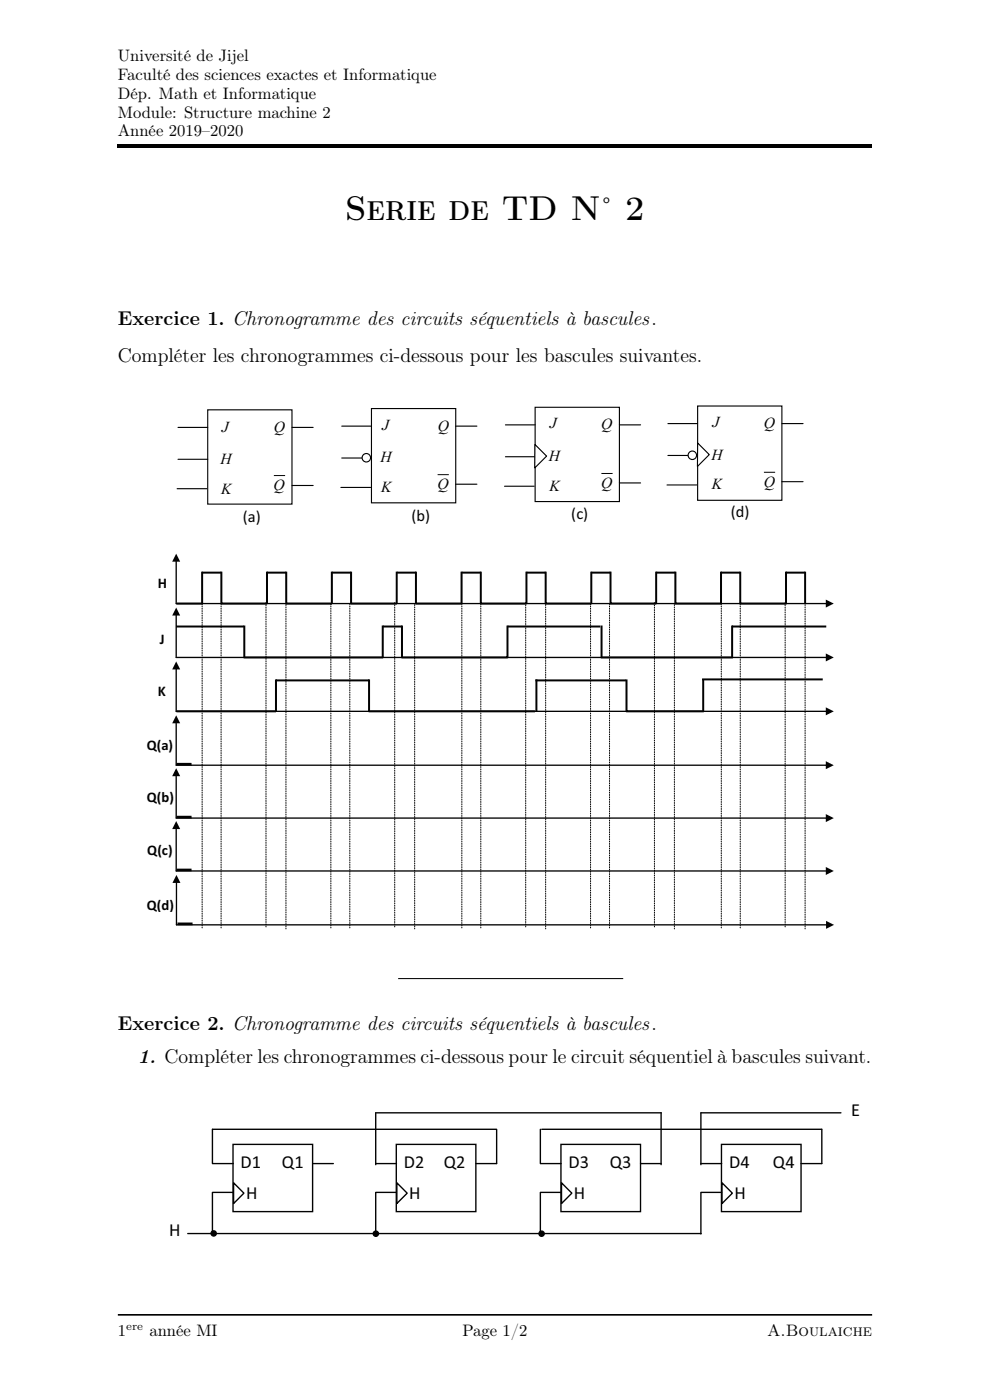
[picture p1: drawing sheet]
<svg xmlns="http://www.w3.org/2000/svg" width="210mm" height="297mm" viewBox="0 0 210 297" stroke-linecap="round" stroke-linejoin="round" font-family="sans-serif">
<path d="M25 30.6h160v.7h-160z" fill="#000"/>
<path d="M44.1 86.9h17.8v20h-17.8z" fill="#fff"/>
<path d="M37.8 90.7h6.3M37.8 97.4h6.3M44.1 86.9h17.8v20h-17.8zM61.9 90.7h4.5M37.6 103.7h6.3M61.9 103h4.5" fill="none" stroke="#010202" stroke-width=".24"/>
<path d="M58.2 100.9h2.2" fill="none" stroke="#010202" stroke-width=".21"/>
<path d="M78.8 86.7h17.9v20h-17.9z" fill="#fff"/>
<path d="M72.5 90.4h6.3M72.5 97.2h6.3M78.8 86.7h17.9v20h-17.9zM96.7 90.4h4.5M72.3 103.4h6.3M96.7 102.7h4.5" fill="none" stroke="#010202" stroke-width=".24"/>
<path d="M92.9 100.7h2.2" fill="none" stroke="#010202" stroke-width=".21"/>
<path d="M113.5 86.4h17.9v20h-17.9z" fill="#fff"/>
<path d="M107.2 90.1h6.3M107.2 96.9h6.3M113.5 86.4h17.9v20h-17.9zM131.4 90.1h4.5M107 103.1h6.3M131.4 102.5h4.5" fill="none" stroke="#010202" stroke-width=".24"/>
<path d="M127.7 100.4h2.1" fill="none" stroke="#010202" stroke-width=".21"/>
<path d="M148 86.1h17.9v20h-17.9z" fill="#fff"/>
<path d="M141.7 89.9h6.3M141.7 96.6h6.3M148 86.1h17.9v20h-17.9zM165.9 89.9h4.4M141.5 102.9h6.3M165.9 102.2h4.4" fill="none" stroke="#010202" stroke-width=".24"/>
<path d="M162.2 100.2h2.1" fill="none" stroke="#010202" stroke-width=".21"/>
<circle cx="77.7" cy="97.1" r=".9" fill="#fff"/>
<circle cx="77.7" cy="97.1" r=".9" fill="none" stroke="#010202" stroke-width=".24"/>
<circle cx="146.9" cy="96.6" r=".9" fill="#fff"/>
<circle cx="146.9" cy="96.6" r=".9" fill="none" stroke="#010202" stroke-width=".24"/>
<path d="M113.5 94.3l2.4 2.5-2.5 2.5z" fill="#fff"/>
<path d="M113.5 94.3l2.4 2.5-2.5 2.5z" fill="none" stroke="#010202" stroke-width=".24"/>
<path d="M148 94l2.5 2.4-2.6 2.6z" fill="#fff"/>
<path d="M148 94l2.5 2.4-2.6 2.6z" fill="none" stroke="#010202" stroke-width=".24"/>
<path d="M37.4 118.9v9.1" fill="none" stroke="#010202" stroke-width=".28"/>
<path d="M37.4 117.5l.8 1.7h-1.7z" fill="#010202"/>
<path d="M37.4 128h138.1" fill="none" stroke="#010202" stroke-width=".28"/>
<path d="M175.2 127.2l1.7 .8-1.7 .9z" fill="#010202"/>
<g fill="none" stroke="#010202" stroke-width=".42">
<path d="M42.9 121.3v6.7M42.9 121.5h4.1M47 121.3v6.7h9.7M56.6 121.5h4.1M56.6 121.3v6.7M60.7 121.3v6.7h9.7M70.4 121.5h4.1M70.4 121.3v6.7M84.2 121.3v6.7h-9.7v-6.7M84.2 121.5h4M88.2 121.3v6.7h9.7M97.9 121.5h4.1"/>
<path d="M97.9 121.3v6.7M111.7 121.3v6.7h-9.7v-6.7M111.7 121.5h4M115.7 121.3v6.7h9.8M125.4 121.5h4.1M125.4 121.3v6.7M139.2 121.3v6.7h-9.7v-6.7M139.2 121.5h4.1M143.3 121.3v6.7h9.7M152.9 121.5h4.1M152.9 121.3v6.7M157 121.3v6.7h9.7v-6.7"/>
<path d="M166.7 121.5h4.1M170.8 121.3v6.7"/>
</g>
<path d="M37.4 130.3v9.2" fill="none" stroke="#010202" stroke-width=".28"/>
<path d="M37.4 128.9l.8 1.7h-1.7z" fill="#010202"/>
<path d="M37.4 139.5h138.1" fill="none" stroke="#010202" stroke-width=".28"/>
<path d="M175.2 138.6l1.7 .9-1.7 .8z" fill="#010202"/>
<path d="M37.4 132.9h14.4M51.7 139.5h29.6M51.8 132.7v6.8M81.2 132.9h4.1M81.2 132.7v6.8M85.3 132.7v6.8h22.3v-6.8M107.6 132.9h19.7M127.5 139.5h28M127.6 132.7v6.8M155.3 132.9h20M155.3 132.7v6.8" fill="none" stroke="#010202" stroke-width=".42"/>
<path d="M37.4 141.7v9.2" fill="none" stroke="#010202" stroke-width=".28"/>
<path d="M37.4 140.3l.8 1.7h-1.7z" fill="#010202"/>
<path d="M37.4 150.9h138.1" fill="none" stroke="#010202" stroke-width=".28"/>
<path d="M175.2 150.1l1.7 .8-1.7 .9z" fill="#010202"/>
<path d="M58.5 144.1l.1 6.8h-21.2M58.5 144.3h19.8M78.3 144.1v6.8h35.2M113.6 144.3h19.2M113.8 144.1v6.8M132.9 144.1v6.8h16.4M148.9 144.1h25.6M149.2 144.1v6.8" fill="none" stroke="#010202" stroke-width=".42"/>
<path d="M37.4 153.2v9.1" fill="none" stroke="#010202" stroke-width=".28"/>
<path d="M37.4 151.8l.8 1.6h-1.7z" fill="#010202"/>
<path d="M37.4 162.3h138.1" fill="none" stroke="#010202" stroke-width=".28"/>
<path d="M175.2 161.5l1.7 .8-1.7 .9z" fill="#010202"/>
<path d="M37.4 164.4v9.2" fill="none" stroke="#010202" stroke-width=".28"/>
<path d="M37.4 163l.8 1.7h-1.7z" fill="#010202"/>
<path d="M37.4 173.6h138.1" fill="none" stroke="#010202" stroke-width=".28"/>
<path d="M175.2 172.7l1.7 .9-1.7 .8z" fill="#010202"/>
<path d="M37.4 175.6v9.2" fill="none" stroke="#010202" stroke-width=".28"/>
<path d="M37.4 174.2l.8 1.7h-1.7z" fill="#010202"/>
<path d="M37.4 184.8h138.1" fill="none" stroke="#010202" stroke-width=".28"/>
<path d="M175.2 183.9l1.7 .9-1.7 .8z" fill="#010202"/>
<path d="M37.4 187v9.2" fill="none" stroke="#010202" stroke-width=".28"/>
<path d="M37.4 185.6l.9 1.7h-1.7z" fill="#010202"/>
<path d="M37.4 196.2h138.1" fill="none" stroke="#010202" stroke-width=".28"/>
<path d="M175.2 195.4l1.7 .8-1.7 .8z" fill="#010202"/>
<g fill="none" stroke="#010202" stroke-width=".21" stroke-dasharray=".2 .3">
<path d="M42.9 128v68.9M46.9 128v68.9M56.4 127.8v68.8M60.7 128.3v68.8M70.2 128v68.9M74.2 128v68.9M83.7 127.8v68.8M88 128.3v68.8M98 128v68.9M102 128v68.9M111.5 127.8v68.8M115.7 128.3v68.8"/>
<path d="M125.3 128v68.9M129.3 128v68.9M138.8 127.8v68.8M143.1 128.3v68.8M153 128v68.9M157 128v68.9M166.5 127.8v68.8M170.8 128.3v68.8"/>
</g>
<path d="M37.4 128h5.6" fill="none" stroke="#010202" stroke-width=".42"/>
<path d="M37.4 162.1h3.2M37.4 173.3h3.2M37.4 184.6h3.2M37.6 196h3.2" fill="none" stroke="#010202" stroke-width=".56"/>
<path d="M84.4 207.6h47.8" fill="none" stroke="#000" stroke-width=".21"/>
<path d="M49.4 242.8h16.9v14.2h-16.9z" fill="#fff"/>
<path d="M49.4 242.8h16.9v14.2h-16.9z" fill="none" stroke="#010202" stroke-width=".29"/>
<path d="M49.5 250.9l2.2 2.2-2.2 2.2z" fill="#fff"/>
<path d="M45.1 239.6v7.2h4.4M49.5 253h-4.4v8.8M49.5 250.9l2.2 2.2-2.2 2.2zM66.3 246.8h4.4" fill="none" stroke="#010202" stroke-width=".29"/>
<path d="M84.1 242.8h16.8v14.2h-16.8z" fill="#fff"/>
<path d="M84.1 242.8h16.8v14.2h-16.8z" fill="none" stroke="#010202" stroke-width=".29"/>
<path d="M84.2 250.9l2.2 2.2-2.2 2.2z" fill="#fff"/>
<path d="M79.7 236.1v11M79.7 246.8h4.4M84.1 253h-4.4v8.8M84.2 250.9l2.2 2.2-2.2 2.2zM100.9 246.8h4.4" fill="none" stroke="#010202" stroke-width=".29"/>
<path d="M119 242.8h16.9v14.2h-16.9z" fill="#fff"/>
<path d="M119 242.8h16.9v14.2h-16.9z" fill="none" stroke="#010202" stroke-width=".29"/>
<path d="M119.1 250.9l2.2 2.2-2.2 2.2z" fill="#fff"/>
<path d="M114.6 239.6v7.2h4.4M119 253h-4.4v8.8M119.1 250.9l2.2 2.2-2.2 2.2zM135.9 246.8h4.4" fill="none" stroke="#010202" stroke-width=".29"/>
<path d="M153 242.8h16.9v14.2h-16.9z" fill="#fff"/>
<path d="M153 242.8h16.9v14.2h-16.9z" fill="none" stroke="#010202" stroke-width=".29"/>
<path d="M153.2 250.9l2.1 2.2-2.1 2.2z" fill="#fff"/>
<path d="M45.1 239.6h60.2v7.2M79.7 236.1h60.6M114.9 239.6h59.4v7.2h-4.4M140.2 236.1v11M178.4 236.1h-29.7v11M148.7 246.8h4.4M153.1 253h-4.4v8.8M153.2 250.9l2.1 2.2-2.1 2.2zM39.8 261.7h108.9" fill="none" stroke="#010202" stroke-width=".29"/>
<circle cx="45.3" cy="261.7" r=".55" fill="#010202"/>
<circle cx="45.3" cy="261.7" r=".55" fill="none" stroke="#010202" stroke-width=".29"/>
<circle cx="79.7" cy="261.7" r=".55" fill="#010202"/>
<circle cx="79.7" cy="261.7" r=".55" fill="none" stroke="#010202" stroke-width=".29"/>
<circle cx="114.9" cy="261.7" r=".55" fill="#010202"/>
<circle cx="114.9" cy="261.7" r=".55" fill="none" stroke="#010202" stroke-width=".29"/>
<path d="M25 278.9h160" fill="none" stroke="#000" stroke-width=".35"/>
<text font-size="7.3" x="73.2" y="46.6">Serie de TD N˚ 2</text>
<g font-size="4.2">
<text x="25" y="68.9">Exercice 1. Chronogramme des circuits séquentiels à bascules.</text>
<text x="25" y="76.8">Compléter les chronogrammes ci-dessous pour les bascules suivantes.</text>
<text x="25" y="218.4">Exercice 2. Chronogramme des circuits séquentiels à bascules.</text>
<text x="29.2" y="225.5">1. Compléter les chronogrammes ci-dessous pour le circuit séquentiel à bascules suivant.</text>
</g>
<g font-size="3.9" fill="#010202">
<text x="180.6" y="236.9">E</text>
<text x="51" y="247.9">D1</text>
<text x="59.8" y="247.9">Q1</text>
<text x="85.7" y="247.9">D2</text>
<text x="94.1" y="247.9">Q2</text>
<text x="120.6" y="247.9">D3</text>
<text x="129.3" y="247.9">Q3</text>
<text x="154.7" y="247.9">D4</text>
<text x="164" y="247.9">Q4</text>
<text x="52.2" y="254.3">H</text>
<text x="86.8" y="254.3">H</text>
<text x="121.7" y="254.3">H</text>
<text x="155.8" y="254.3">H</text>
<text x="35.9" y="262.2">H</text>
</g>
<g font-size="3.5">
<text x="25" y="12.9">Université de Jijel</text>
<text x="25" y="16.9">Faculté des sciences exactes et Informatique</text>
<text x="25" y="20.9">Dép. Math et Informatique</text>
<text x="25" y="24.9">Module: Structure machine 2</text>
<text x="25" y="28.9">Année 2019–2020</text>
<text x="25" y="283.3">1</text>
<text x="31.7" y="283.3">année MI</text>
<text x="98.1" y="283.3">Page 1/2</text>
<text x="162.7" y="283.3">A.Boulaiche</text>
</g>
<g font-size="3.5" fill="#010202">
<text x="51.5" y="110.8">(a)</text>
<text x="87.3" y="110.5">(b)</text>
<text x="121.2" y="110.1">(c)</text>
<text x="155" y="109.7">(d)</text>
</g>
<g font-size="3.3" fill="#010202">
<text x="47.1" y="91.6">J</text>
<text x="58.1" y="91.6">Q</text>
<text x="81" y="91.1">J</text>
<text x="92.8" y="91.3">Q</text>
<text x="116.7" y="90.9">J</text>
<text x="127.5" y="91">Q</text>
<text x="151.1" y="90.7">J</text>
<text x="162" y="90.8">Q</text>
<text x="46.8" y="98.4">H</text>
<text x="80.7" y="98">H</text>
<text x="116.4" y="97.7">H</text>
<text x="150.9" y="97.6">H</text>
<text x="46.9" y="104.7">K</text>
<text x="58" y="104">Q</text>
<text x="80.9" y="104.3">K</text>
<text x="92.8" y="103.8">Q</text>
<text x="116.5" y="104.1">K</text>
<text x="127.5" y="103.5">Q</text>
<text x="151" y="103.8">K</text>
<text x="162" y="103.3">Q</text>
</g>
<g font-size="3.1" fill="#010202">
<text x="33.5" y="124.8">H</text>
<text x="33.9" y="136.6">J</text>
<text x="33.5" y="147.6">K</text>
<text x="31.1" y="159.1">Q(a)</text>
<text x="31.1" y="170.1">Q(b)</text>
<text x="31.2" y="181.3">Q(c)</text>
<text x="31.1" y="193">Q(d)</text>
</g>
<text font-size="2.5" x="26.8" y="282.1">ere</text>
</svg>
